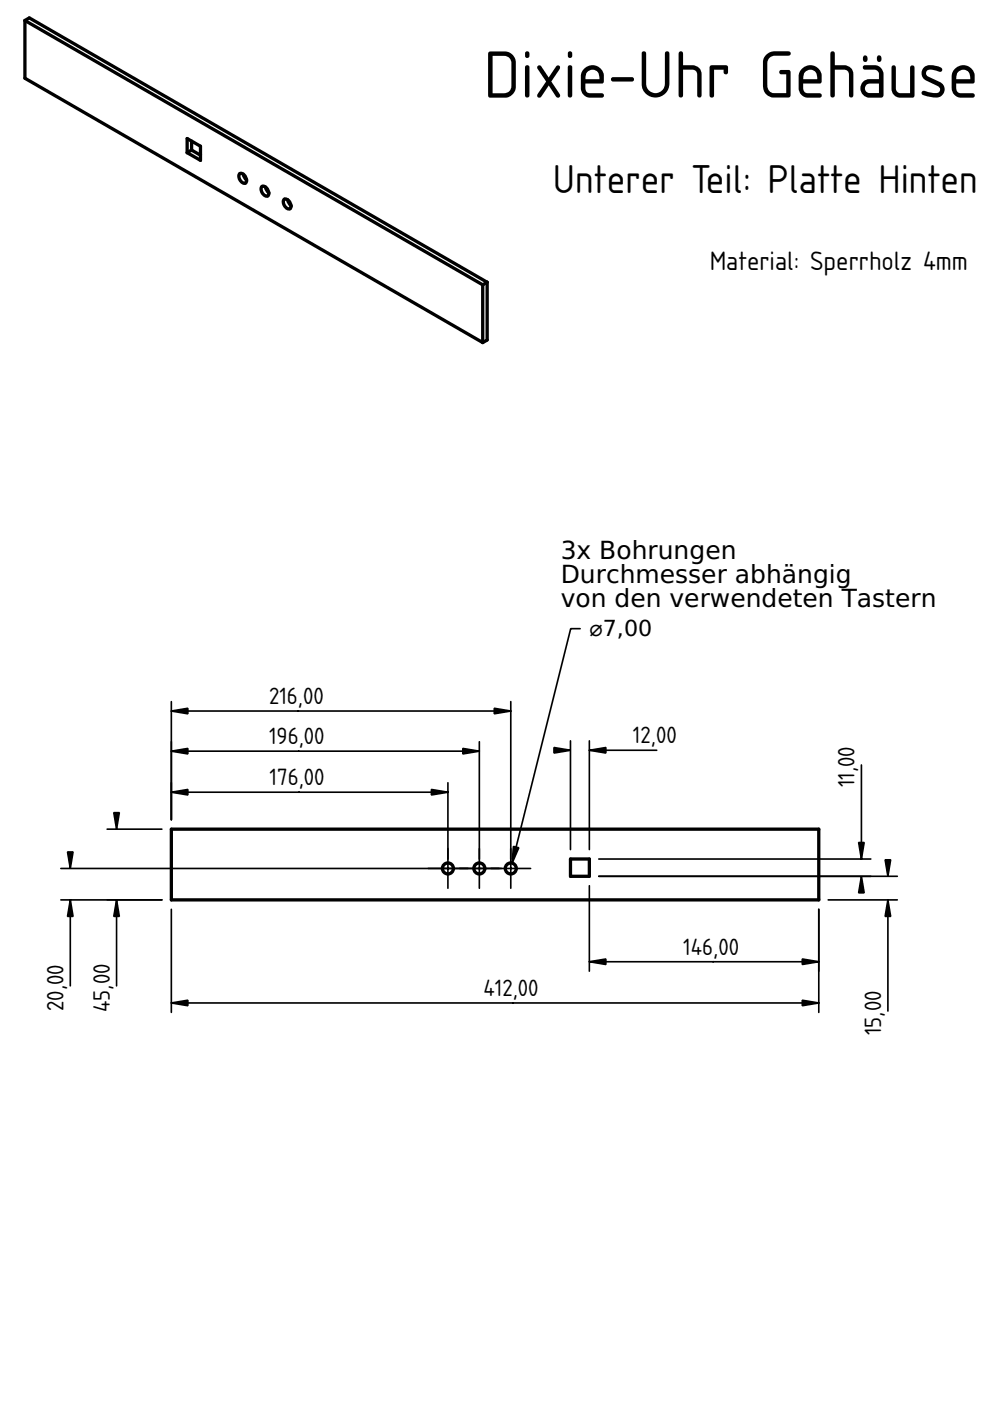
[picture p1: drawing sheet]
<svg xmlns="http://www.w3.org/2000/svg" width="210mm" height="297mm" viewBox="0 0 210 297" stroke-linecap="round" stroke-linejoin="round" font-family="sans-serif">
<path d="M54.3 38.2h.1" fill="none" stroke="#000" stroke-width=".21"/>
<path d="M5.3 4.3l.9-.5 97.1 56v12.3l-1 .5-97-56z" fill-rule="evenodd" fill="#fff"/>
<path d="M54.3 38.2h.1" fill="none" stroke="#000" stroke-width=".21"/>
<path d="M5.3 4.3l97 56.1v12.2l-97-56z" fill-rule="evenodd" fill="#fff"/>
<path d="M54.3 38.2h.1" fill="none" stroke="#000" stroke-width=".21"/>
<path d="M5.3 4.3l.9-.5 97.1 56-1 .6z" fill-rule="evenodd" fill="#fff"/>
<path d="M54.3 38.2h.1" fill="none" stroke="#000" stroke-width=".21"/>
<g fill="#fff">
<path d="M102.3 60.4l1-.6v12.3l-1 .5z" fill-rule="evenodd"/>
<path d="M39.7 29.4l2.8 1.6v3l-2.8-1.6z" fill-rule="evenodd"/>
<path d="M40.6 29.9l1.9 1.1v1.9l-1.9-1.1z" fill-rule="evenodd"/>
<path d="M39.7 32.4l.9-.6 1.9 1.1v1.1z" fill-rule="evenodd"/>
<path d="M60.3 42.2a1.33 1.33 0 0 1 1.2 2.1 1.35 1.35 0 0 1-1.2-2.1z" fill-rule="evenodd"/>
<path d="M55.6 39.5a1.33 1.33 0 0 1 1.2 2 1.35 1.35 0 0 1-1.2-2z" fill-rule="evenodd"/>
<path d="M50.9 36.8a1.33 1.33 0 0 1 1.1 2 1.35 1.35 0 0 1-1.1-2z" fill-rule="evenodd"/>
<path d="M39.7 29.4l.9 .5v1.9l-.9 .6z" fill-rule="evenodd"/>
<path d="M60.3 42.2a.56 .56 0 0 1 .8 .5l.6 1a.5 .5 0 0 1-.5 .6 1.45 1.45 0 0 1-.9-2.1z" fill-rule="evenodd"/>
<path d="M50.9 36.8a.56 .56 0 0 1 .8 .5l.6 1a.5 .5 0 0 1-.5 .6 1.45 1.45 0 0 1-.9-2.1z" fill-rule="evenodd"/>
<path d="M55.6 39.5a.56 .56 0 0 1 .8 .5l.6 1a.5 .5 0 0 1-.5 .6 1.45 1.45 0 0 1-.9-2.1z" fill-rule="evenodd"/>
<path d="M56.3 39.7l.5 .5 .2 .7-.5-.6z" fill-rule="evenodd"/>
<path d="M51.6 36.9l.4 .6 .3 .6-.5-.5z" fill-rule="evenodd"/>
<path d="M61 42.4l.5 .5 .2 .7-.5-.6z" fill-rule="evenodd"/>
</g>
<g fill="none" stroke="#000" stroke-width=".7">
<path d="M5.3 4.3v12.3l97 56M5.3 4.3l.9-.5 97.1 56M5.3 4.3l97 56.1M39.7 29.4l2.8 1.6v3l-2.8-1.6zM40.6 31.8l1.9 1.1M40.6 29.9v1.9M40.6 31.8l-.9 .6M50.9 36.8a1.35 1.35 0 0 1 1.1 2 1.35 1.35 0 0 1-1.1-2zM51.6 36.9l.2 .7 .5 .5M55.6 39.5a1.35 1.35 0 0 1 1.2 2 1.35 1.35 0 0 1-1.2-2zM56.3 39.7l.2 .6 .5 .6M60.3 42.2a1.35 1.35 0 0 1 1.2 2.1 1.35 1.35 0 0 1-1.2-2.1z"/>
<path d="M61 42.4l.2 .6 .5 .6M103.3 59.8l-1 .6M103.3 59.8v12.3l-1 .5M102.3 60.4v12.2"/>
</g>
<path d="M105 183.3h.1" fill="none" stroke="#000" stroke-width=".21"/>
<path d="M36.3 175.8h137.3v15h-137.3z" fill-rule="evenodd" fill="#fff"/>
<path d="M105 183.3h.1" fill="none" stroke="#000" stroke-width=".21"/>
<g fill="#fff">
<path d="M121 182.1h4v3.7h-4z" fill-rule="evenodd"/>
<circle cx="108.3" cy="184.1" r="1.17"/>
<circle cx="101.6" cy="184.1" r="1.17"/>
<circle cx="95" cy="184.1" r="1.17"/>
</g>
<g fill="none" stroke="#000" stroke-width=".7">
<path d="M36.3 175.8h137.3v15h-137.3zM121 182.1h4v3.7h-4z"/>
<circle cx="95" cy="184.1" r="1.17"/>
<circle cx="101.6" cy="184.1" r="1.17"/>
<circle cx="108.3" cy="184.1" r="1.17"/>
</g>
<g fill="#000" stroke="#000" stroke-width=".35">
<path d="M36.3 159.3l3.5-.6v1.1zM36.3 150.8l3.5-.6v1.1zM98.1 158.7l3.5 .6-3.5 .5zM104.8 150.2l3.5 .6-3.5 .5zM117.5 158.5l3.5 .6-3.5 .6zM125 159.1l3.5-.6v1.2zM24.1 172.3h1.2l-.6 3.5zM36.3 168l3.5-.6v1.1zM91.5 167.4l3.5 .6-3.5 .5zM14.9 190.8l.6 3.5h-1.2zM14.3 180.6h1.2l-.6 3.5zM24.7 190.8l.6 3.5h-1.2z"/>
<path d="M108.9 179.5l1.1 .2-1.4 3.3zM182.6 185.8l.6 3.5h-1.1zM182.1 178.6h1.1l-.6 3.5zM188.3 190.8l.5 3.5h-1.1zM187.7 182.3h1.1l-.5 3.5zM36.3 212.6l3.5-.5v1.1zM125 203.9l3.5-.6v1.2zM170.1 212.1l3.5 .5-3.5 .6zM170.1 203.3l3.5 .6-3.5 .6z"/>
<path d="M95 179.9v8.4zM90.8 184.1h8.4z" fill-rule="evenodd"/>
<path d="M101.6 179.9v8.4zM97.4 184.1h8.4z" fill-rule="evenodd"/>
<path d="M108.3 179.9v8.4zM104.1 184.1h8.4z" fill-rule="evenodd"/>
</g>
<path d="M105 183.3h.1" fill="none" stroke="#000" stroke-width=".21"/>
<g fill="none" stroke="#000" stroke-width=".35">
<path d="M123 133.3h-2l-12.4 49.7M36.3 148.8v25M36.3 159.3h65.3M36.3 150.8h72M101.6 157.3v24.8M108.3 148.8v33.3M121 157.1v23M125 157.1v23M125 159.1h14.2M22.7 175.8h11.6M36.3 168h58.7M95 166v16.1"/>
<path d="M182.6 162.2v19.9M12.9 190.8h21.4M12.9 184.1h93.4M14.9 190.8v18.2M24.7 190.8v18.2M36.3 192.8v21.8M125 187.8v18.1M127 185.8h63.3M127 182.1h57.6M173.6 192.8v21.8M175.6 190.8h14.7M188.3 190.8v23.6"/>
<path d="M36.3 212.6h137.3M125 203.9h48.6"/>
</g>
<text font-size="13.3" x="102.5" y="20.7">Dixie-Uhr Gehäuse</text>
<text font-size="8" x="117.2" y="40.9">Unterer Teil: Platte Hinten</text>
<g font-size="5.3">
<text x="150.5" y="57.3">Material: Sperrholz 4mm</text>
<text x="118.9" y="118.6">3x Bohrungen</text>
<text x="118.9" y="123.7">Durchmesser abhängig</text>
<text x="118.9" y="128.7">von den verwendeten Tastern</text>
</g>
<g font-size="4.7">
<text x="125" y="134.9">⌀7,00</text>
<text x="57.1" y="149.3">216,00</text>
<text x="57" y="157.8">196,00</text>
<text x="134.2" y="157.6">12,00</text>
<text x="57.2" y="166.5">176,00</text>
<text x="181.2" y="166.9" transform="rotate(-90 181.2 166.9)">11,00</text>
<text x="144.9" y="202.5">146,00</text>
<text x="13.5" y="214.4" transform="rotate(-90 13.5 214.4)">20,00</text>
<text x="23.3" y="214.5" transform="rotate(-90 23.3 214.5)">45,00</text>
<text x="102.5" y="211.2">412,00</text>
<text x="186.8" y="219.5" transform="rotate(-90 186.8 219.5)">15,00</text>
</g>
</svg>
